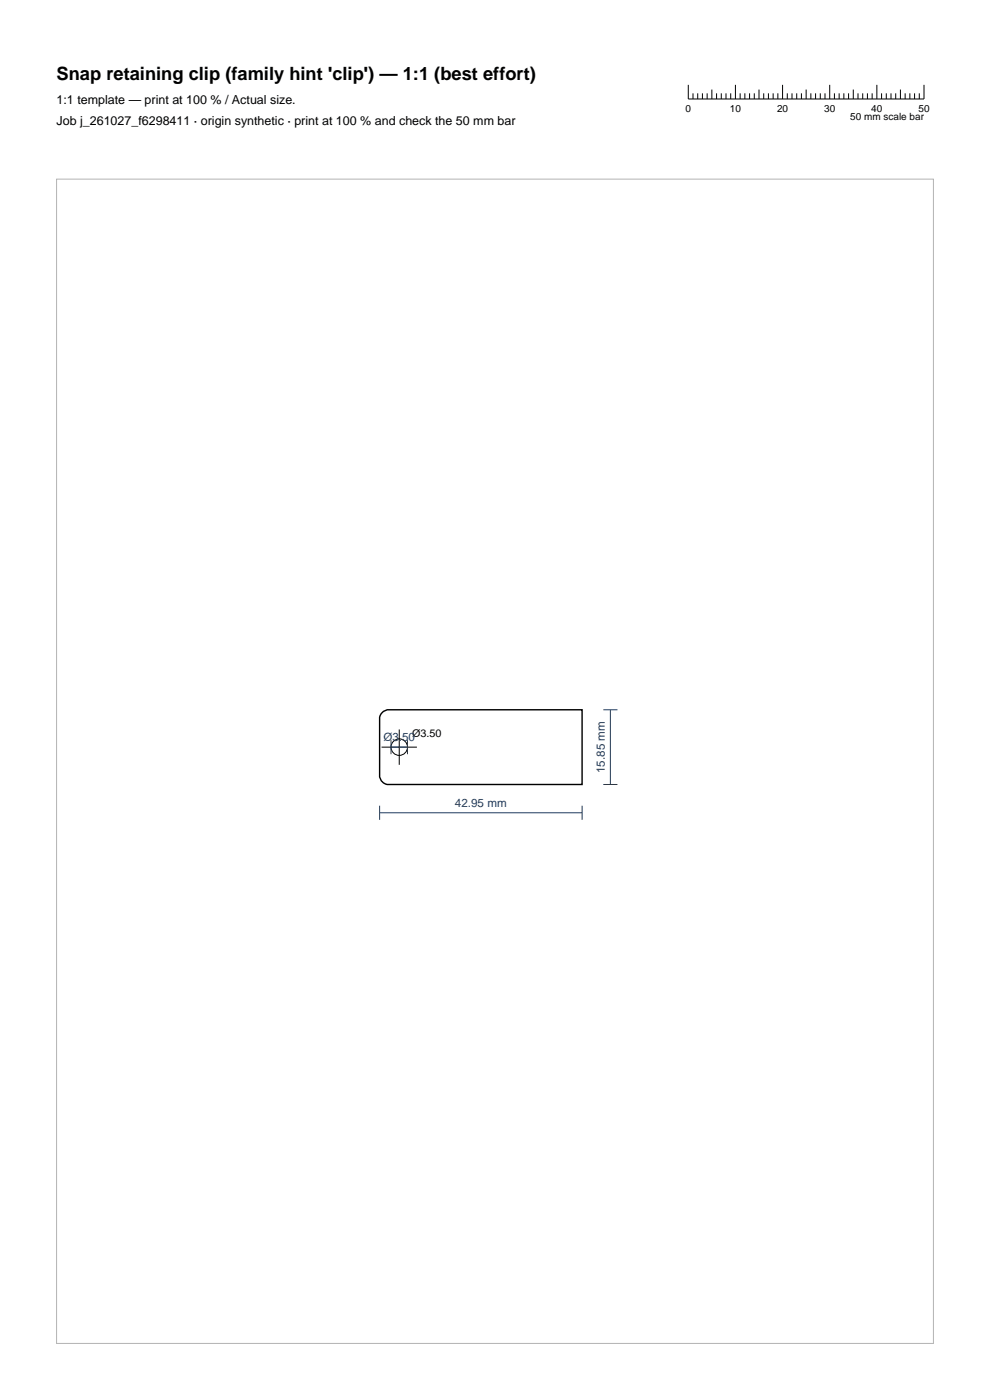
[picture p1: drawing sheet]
<svg xmlns="http://www.w3.org/2000/svg" width="210mm" height="297mm" viewBox="0 0 210 297" stroke-linecap="round" stroke-linejoin="round" font-family="sans-serif">
<g fill="none" stroke="#000" stroke-width=".21">
<path d="M146 18v3h50v-3M147 19.8v1.2M148 19.8v1.2M149 19.8v1.2M150 19.8v1.2M151 19v2M152 19.8v1.2M153 19.8v1.2M154 19.8v1.2M155 19.8v1.2M156 18v3M157 19.8v1.2"/>
<path d="M158 19.8v1.2M159 19.8v1.2M160 19.8v1.2M161 19v2M162 19.8v1.2M163 19.8v1.2M164 19.8v1.2M165 19.8v1.2M166 18v3M167 19.8v1.2M168 19.8v1.2M169 19.8v1.2"/>
<path d="M170 19.8v1.2M171 19v2M172 19.8v1.2M173 19.8v1.2M174 19.8v1.2M175 19.8v1.2M176 18v3M177 19.8v1.2M178 19.8v1.2M179 19.8v1.2M180 19.8v1.2M181 19v2"/>
<path d="M182 19.8v1.2M183 19.8v1.2M184 19.8v1.2M185 19.8v1.2M186 18v3M187 19.8v1.2M188 19.8v1.2M189 19.8v1.2M190 19.8v1.2M191 19v2M192 19.8v1.2M193 19.8v1.2"/>
<path d="M194 19.8v1.2M195 19.8v1.2M80.9 158.5h7.5M84.7 154.8v7.5"/>
<circle cx="84.7" cy="158.5" r="1.75"/>
</g>
<path d="M80.9 151.4l.4-.5 .8-.3h41.4v15.8h-41.4a2.04 2.04 0 0 1-1.6-1.6v-12.6z" fill="none" stroke="#000" stroke-width=".3"/>
<path d="M82.9 158.5h3.5M82.9 157v3M86.4 157v3M128 150.6h3M129.5 150.6v15.8M80.5 172.4h43M80.5 170.9v3M123.5 170.9v3M128 166.4h3" fill="none" stroke="#1f3b5e" stroke-width=".21"/>
<path d="M12 38h186v247h-186z" fill="none" stroke="#b3b3b3" stroke-width=".21"/>
<text font-size="3.9" x="12" y="17">Snap retaining clip (family hint 'clip') — 1:1 (best effort)</text>
<g font-size="2.6">
<text x="12" y="22">1:1 template — print at 100 % / Actual size.</text>
<text x="12" y="26.5">Job j_261027_f6298411 · origin synthetic · print at 100 % and check the 50 mm bar</text>
</g>
<g font-size="2.5" fill="#1f3b5e">
<text x="81.3" y="157.3">Ø3.50</text>
<text x="128.3" y="164" transform="rotate(-90 128.3 164)">15.85 mm</text>
<text x="96.5" y="171.2">42.95 mm</text>
</g>
<text font-size="2.3" x="87.4" y="156.2">Ø3.50</text>
<g font-size="2.1">
<text x="145.4" y="23.8">0</text>
<text x="154.8" y="23.8">10</text>
<text x="164.8" y="23.8">20</text>
<text x="174.8" y="23.8">30</text>
<text x="184.8" y="23.8">40</text>
<text x="194.8" y="23.8">50</text>
<text x="180.4" y="25.5">50 mm scale bar</text>
</g>
</svg>
